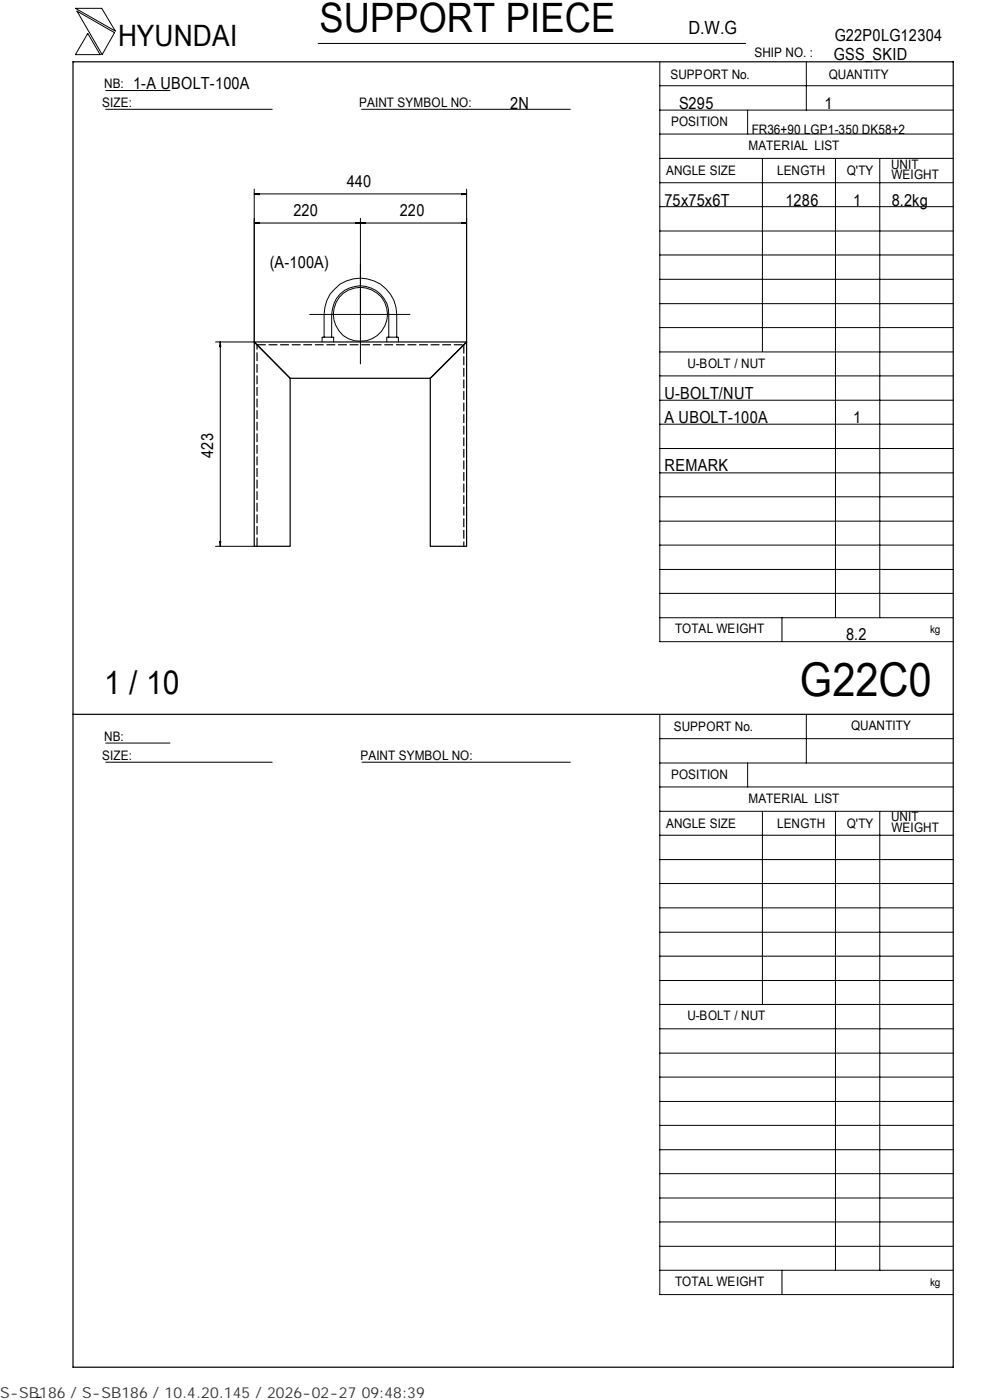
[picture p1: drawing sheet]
<svg xmlns="http://www.w3.org/2000/svg" width="210mm" height="297mm" viewBox="0 0 210 297" stroke-linecap="round" stroke-linejoin="round" font-family="sans-serif">
<g fill="none" stroke="#000" stroke-width=".21">
<path d="M16 1.8h5.6l2.9 4.8zM16.3 2.4l8 4.5-2.6 4.7zM18.6 7.1l2.6 4.5h-5.2zM22.4 19.2h13.7M67.5 9.2h90.6M139.9 18.2h62.3M139.9 13.2v122.9h62.3M171 13.1v10.3M22.4 23.2h35.3M76.7 23.2h44.3M139.9 38.8h62.3M139.9 33.6h62.3"/>
<path d="M139.9 28.4h62.3M139.9 23.4h62.3M158.6 23.4v5M161.7 33.6v41M177.2 33.7v97.4M186.6 33.7v97.4M53.9 41.1h1v.2zM53.9 41.1h45.1M53.9 47.3l1-.1v.2zM53.9 47.3h45.1M53.9 40.1v32.4h-8.2M54.6 41.1v.1"/>
<path d="M54.6 47.2v.2M75.4 47.2v.2l2.1-.2v.2zM75.7 47.2v.2M76.4 46.3v30.9M77.1 47.2v.2M97.9 47.2l1.1 .1-1.1 .1zM97.9 41.1h1.1l-1.1 .2zM98.3 41.1v.1M98.3 47.2v.2M99 40.1v32.4M139.9 59.3h62.3M139.9 54.1h62.3"/>
<path d="M139.9 49h62.3M139.9 43.8h62.3M46.6 73.2h.2M46.7 72.5l.1 1.1h-.2zM46.7 72.5v43.4M65.7 66.7h21.2M68.3 72.5v-1h2.5v1M68.7 71.5v-4.8a7.7 7.7 0 0 1 7.7-7.7 7.7 7.7 0 0 1 7.7 7.7v4.8M70.3 71.5v-4.8a6.1 6.1 0 0 1 6.1-6.1 6.1 6.1 0 0 1 6.1 6.1v4.8M82 72.5v-1h2.5v1M139.9 79.7h62.3M139.9 74.7h62.3"/>
<path d="M139.9 69.5h62.3M139.9 64.4h62.3M139.9 95.2h62.3M139.9 90h62.3M139.9 84.9h62.3M45.7 115.9h8.2M46.6 114.9h.2l-.1 1zM46.6 115.1h.2M139.9 100.3h62.3M139.9 115.6h62.3M139.9 110.6h62.3M139.9 105.4h62.3"/>
<path d="M139.9 131.1h62.3M139.9 125.9h62.3M139.9 120.8h62.3M165.9 131.1v5M22.4 157.6h13.7M139.9 151.7v122.9h62.3M139.9 156.7h62.3M171 151.5v10.4M22.4 161.7h35.3M76.8 161.7h44.2M139.9 177.2h62.3M139.9 172.1h62.3"/>
<path d="M139.9 167h62.3M139.9 161.9h62.3M158.6 161.9v5.1M161.7 172.1v41M177.2 172.2v97.3M186.6 172.2v97.3M139.9 182.4h62.3M139.9 197.8h62.3M139.9 192.6h62.3M139.9 187.4h62.3M139.9 218.3h62.3M139.9 213.1h62.3"/>
<path d="M139.9 208h62.3M139.9 202.9h62.3M139.9 238.7h62.3M139.9 233.7h62.3M139.9 228.5h62.3M139.9 223.4h62.3M139.9 259.2h62.3M139.9 254.2h62.3M139.9 249h62.3M139.9 243.9h62.3M139.9 269.5h62.3M139.9 264.4h62.3"/>
<path d="M165.9 269.5v5.1M8.8 296.4l-1 .1"/>
<circle cx="76.4" cy="66.7" r="5.8"/>
</g>
<path d="M15.5 13.1h186.7v277h-186.7zM53.9 72.5l7.6 7.8v35.6h-7.6zM53.9 72.5h45.1l-7.7 7.8h-29.8zM91.3 80.3l7.7-7.8v43.4h-7.7zM15.5 151.5h186.7" fill="none" stroke="#000" stroke-width=".25"/>
<path d="M54.5 73.1h43.9M98.4 73.1v42.8M54.5 115.9v-42.8" fill="none" stroke="#000" stroke-width=".25" stroke-dasharray="1.9 .6" stroke-linecap="butt"/>
<text font-size="9.9" x="169.7" y="147.6">G22C0</text>
<text font-size="8.6" x="67.7" y="6.9">SUPPORT PIECE</text>
<text font-size="7" x="22.1" y="147.2">1 / 10</text>
<text font-size="6.3" x="25.1" y="9.8">HYUNDAI</text>
<text font-size="3.9" x="146" y="7.3">D.W.G</text>
<g font-size="3.5">
<text x="177" y="8.7">G22P0LG12304</text>
<text x="176.9" y="12.8">GSS_SKID</text>
<text x="28.3" y="19">1-A UBOLT-100A</text>
<text x="108.2" y="23.1">2N</text>
<text x="144" y="23.1">S295</text>
<text x="174.8" y="23.1">1</text>
<text x="73.6" y="39.7">440</text>
<text x="62.2" y="45.8">220</text>
<text x="84.8" y="45.8">220</text>
<text x="141" y="43.6">75x75x6T</text>
<text x="166.6" y="43.6">1286</text>
<text x="180.9" y="43.6">1</text>
<text x="189.1" y="43.6">8.2kg</text>
<text x="57.2" y="56.8">(A-100A)</text>
<text x="141" y="89.7">A UBOLT-100A</text>
<text x="141" y="84.6">U-BOLT/NUT</text>
<text x="180.9" y="89.7">1</text>
<text x="45.2" y="97.1" transform="rotate(-90 45.2 97.1)">423</text>
<text x="141" y="99.9">REMARK</text>
<text x="179.5" y="135.8">8.2</text>
</g>
<text font-size="3.2" fill="#323232" x="0" y="296.6">S-SB186 / S-SB186 / 10.4.20.145 / 2026-02-27 09:48:39</text>
<g font-size="2.8">
<text x="142.2" y="16.8">SUPPORT No.</text>
<text x="160" y="12.2">SHIP NO. :</text>
<text x="175.8" y="16.7">QUANTITY</text>
<text x="21.7" y="22.8">SIZE:</text>
<text x="22.1" y="18.7">NB:</text>
<text x="76.2" y="22.8">PAINT SYMBOL NO:</text>
<text x="142.3" y="26.8">POSITION</text>
<text x="159.4" y="28.4">FR36+90 LGP1-350 DK58+2</text>
<text x="158.8" y="31.7">MATERIAL LIST</text>
<text x="189" y="35.8">UNIT</text>
<text x="141.3" y="37.2">ANGLE SIZE</text>
<text x="164.8" y="37.1">LENGTH</text>
<text x="179.6" y="37.1">Q'TY</text>
<text x="189.1" y="38">WEIGHT</text>
<text x="145.8" y="78">U-BOLT / NUT</text>
<text x="143.2" y="134.4">TOTAL WEIGHT</text>
<text x="142.9" y="155">SUPPORT No.</text>
<text x="180.5" y="154.9">QUANTITY</text>
<text x="21.7" y="161.3">SIZE:</text>
<text x="22.1" y="157.1">NB:</text>
<text x="76.5" y="161.2">PAINT SYMBOL NO:</text>
<text x="142.3" y="165.3">POSITION</text>
<text x="158.8" y="170.3">MATERIAL LIST</text>
<text x="141.3" y="175.7">ANGLE SIZE</text>
<text x="164.8" y="175.6">LENGTH</text>
<text x="179.6" y="175.6">Q'TY</text>
<text x="189" y="174.2">UNIT</text>
<text x="189.1" y="176.5">WEIGHT</text>
<text x="145.8" y="216.5">U-BOLT / NUT</text>
<text x="143.2" y="272.9">TOTAL WEIGHT</text>
</g>
<g font-size="2.3">
<text x="197.3" y="134.3">kg</text>
<text x="197.3" y="272.8">kg</text>
</g>
</svg>
